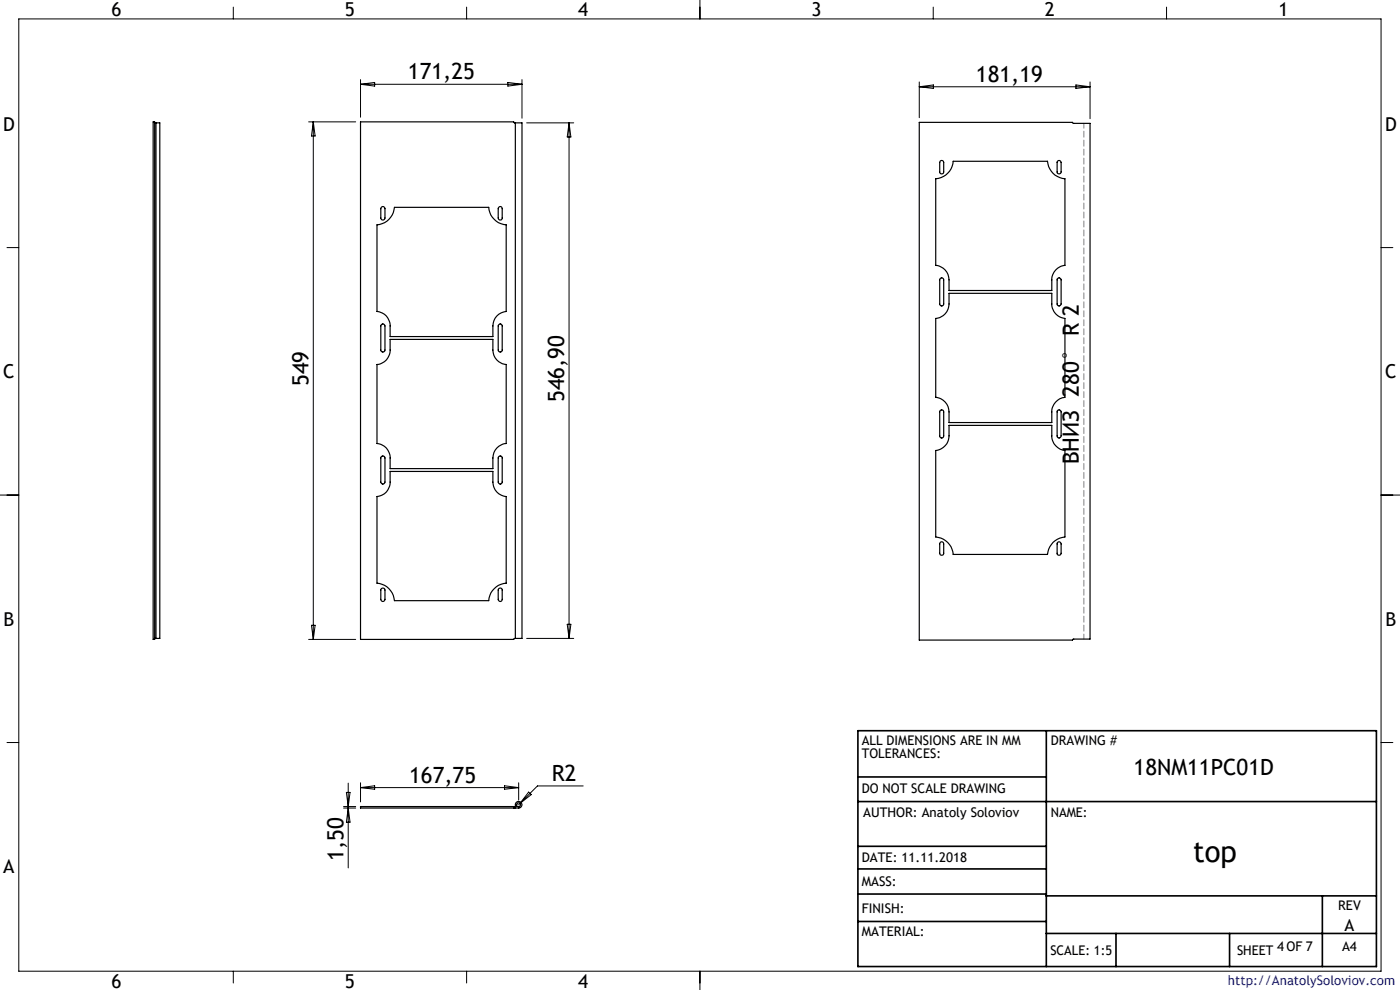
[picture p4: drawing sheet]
<svg xmlns="http://www.w3.org/2000/svg" width="297mm" height="210mm" viewBox="0 0 297 210" stroke-linecap="round" stroke-linejoin="round" font-family="sans-serif">
<g fill="none" stroke="#000" stroke-width=".21">
<path d="M4 4h289v202h-289zM49.5 1.5v2.5M76.5 16.9v8M76.5 17.9l3-.4v.8zM76.5 17.9h34.2M99 1.5v2.5M107.7 17.5l3 .4-3 .4zM110.7 16.9v8.2M148.5 0v4M195 17.4v7.6M195 18.4h36.2M195 18.4l3-.4v.8z"/>
<path d="M198 1.5v2.5M228.2 18l3 .4-3 .4zM231.2 17.4v7.8M247.5 1.5v2.5M65.5 25.9h10M66.5 25.9v109.7M66.5 25.9l.4 2.9h-.8zM111.7 26.1h10M120.7 26.1v109.3M120.7 26.1l.4 3h-.8zM1.5 52.5h2.5M293 52.5h2.5"/>
<path d="M0 105h4M293 105h4M65.5 135.6h10M66.1 132.6h.8l-.4 3zM111.7 135.4h10M120.3 132.4h.8l-.4 3zM1.5 157.5h2.5M293 157.5h2.5M72.9 171.1h2.6M72.9 171.4h2.6M73.5 168.1h.8l-.4 3zM73.9 166.1v18"/>
<path d="M73.9 171.4l.4 3h-.8zM76.5 166v4.1M76.5 167.1h33.5M76.5 167.1l3-.4v.7zM107 166.7l3 .4-3 .3zM110 166v3.7M112.1 168l.6 .5-2.4 1.9zM123.7 166.7h-9.7l-4 4M49.5 206v2.5M99 206v2.5M148.5 206v4"/>
</g>
<g fill="none" stroke="#000" stroke-width=".35">
<path d="M182 155h110v50h-110zM222 155v50M182 170h110M182 164.8h40M182 179.5h40M182 195.5h40M182 189.6h40M182 184.3h40M222 190h70M222 198h70M236.7 198v7M260.8 198v7"/>
<path d="M280.5 190v15"/>
</g>
<path d="M229.9 26.2v109.3" fill="none" stroke="#808080" stroke-width=".21" stroke-dasharray="1.3 .6" stroke-dashoffset=".2"/>
<g fill="none" stroke="#000" stroke-width=".25">
<path d="M32.5 25.9h.3v109.7h-.3zM32.8 26.1h.3M33.1 26.1h.8v109.3h-.8M33.1 26.1v109.3M109.3 26.1h1.4v109.3h-1.4M109.3 26.1l-.3-.2h-32.5v109.7h32.5l.3-.2M109.3 26.1v109.3M195 26h32.5l.2 .2h3.5v109.4h-3.5l-.2 .2h-32.5zM198.5 37.9a4 4 0 0 0 3.7-3.7h20a4 4 0 0 0 3.7 3.7v18.4a3.1 3.1 0 0 0-2.8 3.1v2.2h-21.8v-2.2a3.1 3.1 0 0 0-2.8-3.1zM199.5 34.2l.3-.2 .4 .3v2.2a.42 .42 0 0 1-.4 .4 .42 .42 0 0 1-.4-.4zM224.4 34.2l.3-.2 .4 .3v2.2a.42 .42 0 0 1-.4 .4 .42 .42 0 0 1-.4-.4zM80 47.7a4 4 0 0 0 3.7-3.7h20a4 4 0 0 0 3.7 3.7v18.4a3.1 3.1 0 0 0-2.8 3v2.3h-21.8v-2.3a3 3 0 0 0-2.8-3z"/>
<path d="M80.9 43.9l.3-.1 .4 .3 .1 2.1a.44 .44 0 0 1-.5 .5 .44 .44 0 0 1-.4-.5v-1.9zM105.8 43.9l.5-.1 .2 .3v2.1a.42 .42 0 0 1-.4 .5 .42 .42 0 0 1-.4-.5v-1.9zM199.5 59.1l.5-.1 .2 .4v5.1a.42 .42 0 0 1-.4 .4 .42 .42 0 0 1-.4-.4zM224.3 59.2l.4-.3 .4 .5v5.1a.42 .42 0 0 1-.4 .4 .42 .42 0 0 1-.4-.4zM80.9 68.9l.5-.2 .3 .4v5.2a.44 .44 0 0 1-.5 .4 .44 .44 0 0 1-.4-.4v-5.2zM82.8 72h21.8v2.3a3.1 3.1 0 0 0 2.8 3v16.8a3.1 3.1 0 0 0-2.8 3v2.3h-21.8v-2.3a3 3 0 0 0-2.8-3v-16.8a3 3 0 0 0 2.8-3zM105.8 68.9l.5-.2 .2 .4v5.2a.42 .42 0 0 1-.4 .4 .42 .42 0 0 1-.4-.4v-5.2zM201.3 62.2h21.8v2.3a3.1 3.1 0 0 0 2.8 3v16.8a3.2 3.2 0 0 0-2.8 3.1v2.2h-21.8v-2.2a3.1 3.1 0 0 0-2.8-3.1v-16.8a3.1 3.1 0 0 0 2.8-3zM80.9 96.8h.5l.3 .3v5.2a.44 .44 0 0 1-.5 .4 .44 .44 0 0 1-.4-.4v-5.2zM105.8 96.8h.5l.2 .3v5.2a.42 .42 0 0 1-.4 .4 .42 .42 0 0 1-.4-.4v-5.2zM199.5 87.1l.5-.1 .2 .4v5.1a.42 .42 0 0 1-.4 .4 .42 .42 0 0 1-.4-.4zM201.3 90.2h21.8v2.3a3.1 3.1 0 0 0 2.8 3.1v18.3a4 4 0 0 0-3.7 3.7h-20a4 4 0 0 0-3.7-3.7v-18.3a3.2 3.2 0 0 0 2.8-3.1z"/>
<path d="M224.4 87.1l.4-.1 .3 .4v5.1a.42 .42 0 0 1-.4 .4 .42 .42 0 0 1-.4-.4zM82.8 100h21.8v2.3a3.1 3.1 0 0 0 2.8 3v18.4a4 4 0 0 0-3.7 3.7h-20a4 4 0 0 0-3.7-3.7v-18.4a3 3 0 0 0 2.8-3zM199.5 115.1l.5-.1 .2 .2v2.2a.42 .42 0 0 1-.4 .4 .42 .42 0 0 1-.4-.4zM224.4 115.1l.3-.2 .4 .3v2.2a.42 .42 0 0 1-.4 .4 .42 .42 0 0 1-.4-.4zM32.8 135.4h.3M80.9 124.8h.5l.2 .2 .1 2.1a.44 .44 0 0 1-.5 .5 .44 .44 0 0 1-.4-.5v-1.9zM105.8 124.8h.5l.2 .2v2.1a.42 .42 0 0 1-.4 .5 .42 .42 0 0 1-.4-.5v-1.9zM109 171.4h.2M109 171.1h.2M109 171.1h-32.5v.3h32.5M109 171.1v.3M109.2 171.4h.8"/>
<path d="M109.2 171.1h.8M109.2 171.1v.3M110 171.1a.4 .4 0 0 0 .4-.4 .4 .4 0 0 0-.4-.4 .4 .4 0 0 0-.4 .5h-.3a.7 .7 0 0 1 .6-.8 .7 .7 0 0 1 .8 .7 .7 .7 0 0 1-.7 .7M110 171.1v.3"/>
</g>
<text font-size="6.3" x="253.1" y="182.9">top</text>
<g font-size="4.7">
<text x="86.5" y="16.8">171,25</text>
<text x="207" y="17.3">181,19</text>
<text x="65.5" y="81.9" transform="rotate(-90 65.5 81.9)">549</text>
<text x="119.7" y="85.3" transform="rotate(-90 119.7 85.3)">546,90</text>
<text x="228.9" y="98.5" transform="rotate(-90 228.9 98.5)">ВНИЗ 280° R 2</text>
<text x="86.8" y="166">167,75</text>
<text x="117" y="165.7">R2</text>
<text x="240.5" y="164.3">18NM11PC01D</text>
<text x="72.9" y="182.6" transform="rotate(-90 72.9 182.6)">1,50</text>
</g>
<g font-size="4.1">
<text x="23.7" y="3.4">6</text>
<text x="73.2" y="3.4">5</text>
<text x="122.7" y="3.4">4</text>
<text x="172.2" y="3.4">3</text>
<text x="221.7" y="3.4">2</text>
<text x="271.2" y="3.4">1</text>
<text x=".7" y="27.8">D</text>
<text x="293.8" y="27.8">D</text>
<text x=".7" y="80.3">C</text>
<text x="293.9" y="80.3">C</text>
<text x=".7" y="132.8">B</text>
<text x="293.9" y="132.8">B</text>
<text x=".7" y="185.3">A</text>
<text x="23.7" y="209.6">6</text>
<text x="73.2" y="209.6">5</text>
<text x="122.7" y="209.6">4</text>
</g>
<text font-size="3.5" x="285.2" y="197.4">A</text>
<g font-size="2.8">
<text x="182.8" y="158">ALL DIMENSIONS ARE IN MM</text>
<text x="182.8" y="160.8">TOLERANCES:</text>
<text x="222.9" y="157.9">DRAWING #</text>
<text x="182.8" y="168.2">DO NOT SCALE DRAWING</text>
<text x="183.1" y="173.4">AUTHOR: Anatoly Soloviov</text>
<text x="222.9" y="173.4">NAME:</text>
<text x="182.8" y="182.9">DATE: 11.11.2018</text>
<text x="182.8" y="188">MASS:</text>
<text x="182.8" y="193.6">FINISH:</text>
<text x="283.9" y="193">REV</text>
<text x="182.8" y="198.6">MATERIAL:</text>
<text x="222.8" y="202.7">SCALE: 1:5</text>
<text x="262.4" y="202.7">SHEET</text>
<text x="270.9" y="201.7">4 OF 7</text>
<text x="284.7" y="201.7">A4</text>
</g>
<text font-size="2.8" fill="#00f" x="260.5" y="209">http://AnatolySoloviov.com</text>
</svg>
